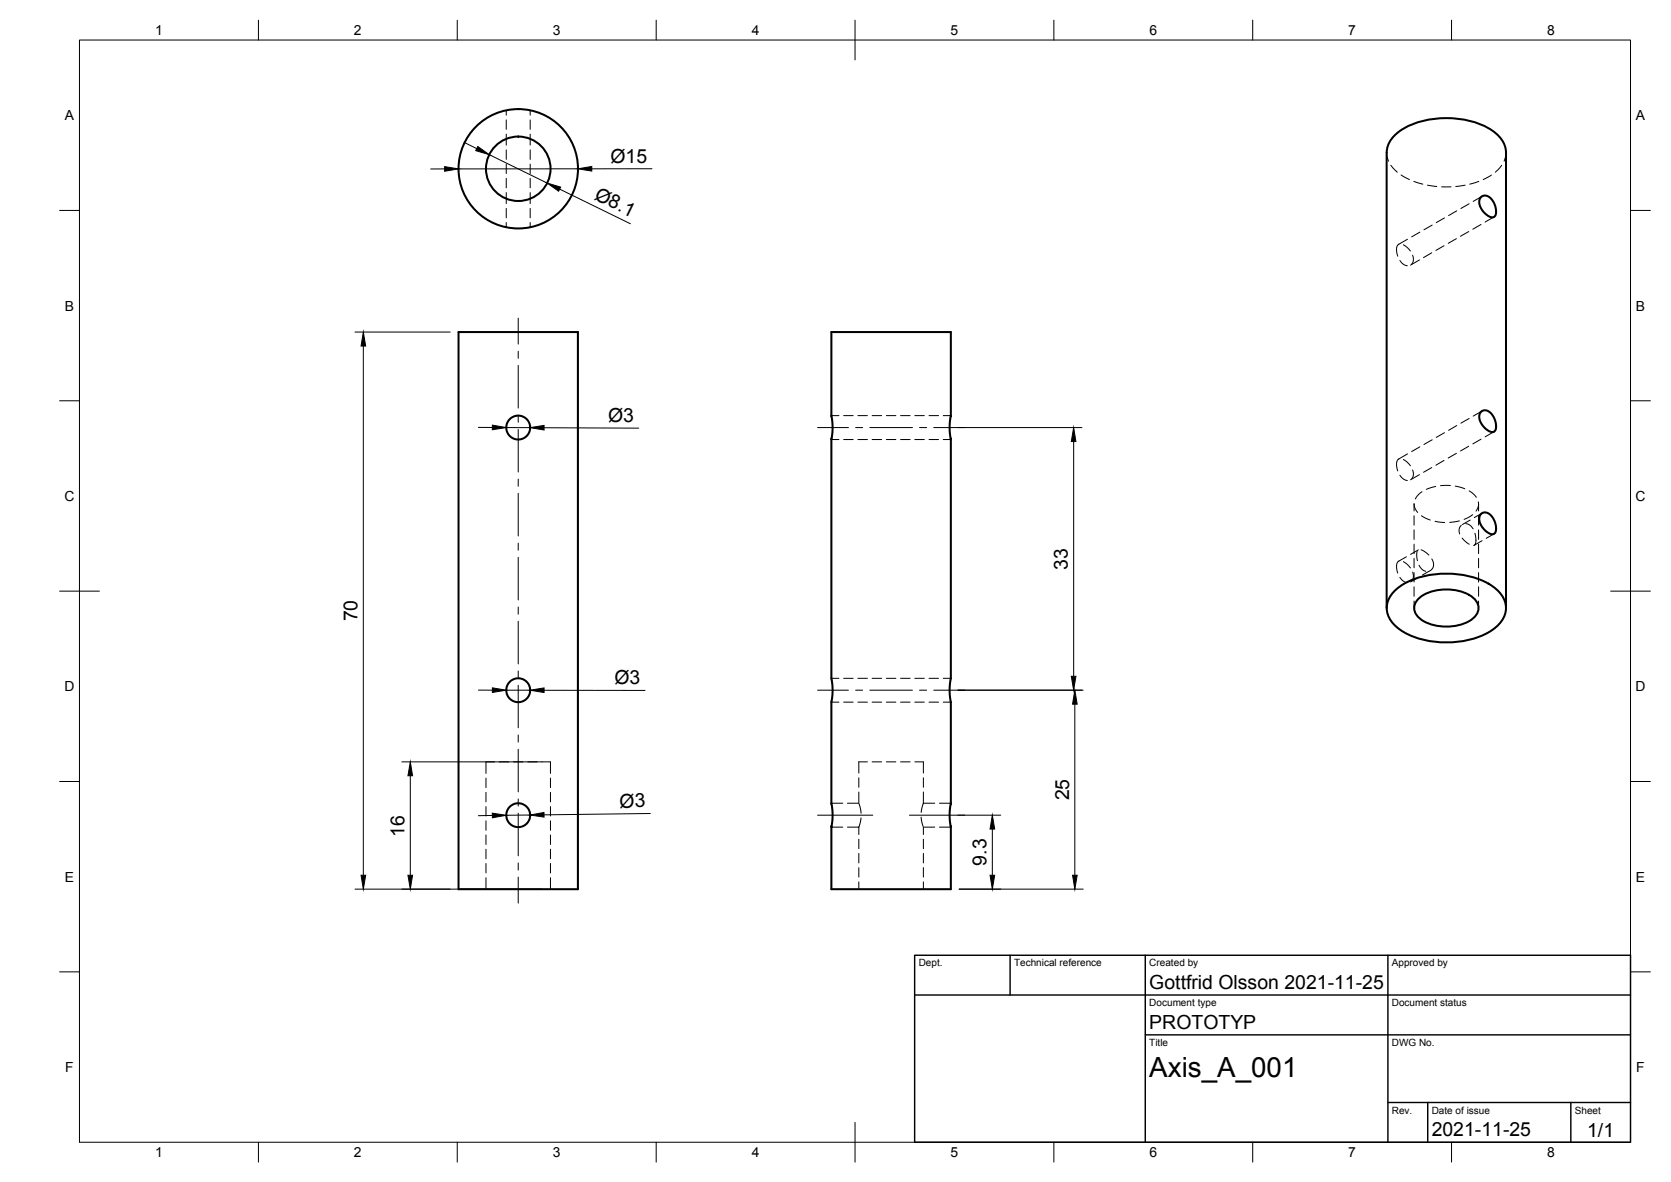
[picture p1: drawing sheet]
<svg xmlns="http://www.w3.org/2000/svg" width="420mm" height="297mm" viewBox="0 0 420 297" stroke-linecap="round" stroke-linejoin="round" font-family="sans-serif">
<!-- layer: Visible -->
<g fill="none" stroke="#000" stroke-width=".51">
<path d="M372.4 49.6l.6-.4h.9l.8 .5 .7 .9 .5 1.1 .3 1.1-.1 1-.4 .7-.6 .1-.9-.3-1.5-1.5-.8-1.8 .1-.8zM115.3 83.4h30v140.1h-30zM209 83.4h30.1v21.1l-.3 2.9 .3 3v60.1l-.3 2.9 .3 3v25.5l-.3 2.9 .3 3v15.7h-30.1v-15.7l.4-2.9-.4-3v-25.5l.4-2.9-.4-3v-60.1l.4-2.9-.4-3zM372.4 103.5l.6-.4 .9 .1 .6 .3 .7 .8 .7 1.3 .3 1.2-.1 1-.4 .7-.5 .1-.8-.2-1-.8-.7-.8-.5-.9-.3-.9 .1-.8zM372.5 129.1l.8-.3 .8 .1 .8 .6 .6 .8 .7 2.2-.1 .9-.4 .7-.6 .1-.9-.3-.9-.7-.9-1.1-.4-1.1-.1-.8zM348.7 152.8v-114.5a7.3 7.3 0 0 1 4.4-6.1 23.1 23.1 0 0 1 22.3 .7 6.9 6.9 0 0 1 3.3 5.4v114.5M350.9 148.2a20.2 20.2 0 0 1 15.1-3.9 17.2 17.2 0 0 1 11.2 4.8 5.6 5.6 0 0 1-.8 8.2 20.2 20.2 0 0 1-15 4 17.2 17.2 0 0 1-11.3-4.8 5.6 5.6 0 0 1 .8-8.3zM356.4 150.7a11.4 11.4 0 0 1 11.1-2 5.3 5.3 0 0 1 4.3 4.1 4.5 4.5 0 0 1-3.3 3.8 12.4 12.4 0 0 1-11.4-1.1 3.1 3.1 0 0 1-.7-4.8z"/>
<circle cx="130.3" cy="42.4" r="15"/>
<circle cx="130.3" cy="42.4" r="8.1"/>
<circle cx="130.3" cy="107.5" r="3"/>
<circle cx="130.3" cy="173.5" r="3"/>
<circle cx="130.3" cy="204.9" r="3"/>
</g>
<!-- layer: Hidden -->
<g fill="none" stroke="#000" stroke-width=".25">
<path d="M127.3 27.7v1.2M127.3 30.1v2.4M127.3 33.7v2.8M127.3 37.7v2.4M133.3 27.7v1.2M133.3 30.1v2.4M133.3 33.7v2.8M133.3 37.7v2.4M348.7 38.3l.4 2.2M378.7 38.3l-.5 2.2M127.3 41.2v2.4M127.3 44.8v2.4"/>
<path d="M127.3 48.4v2.8M127.3 52.4v2.3M127.3 55.9v1.2M133.3 41.2v2.4M133.3 44.8v2.4M133.3 48.4v2.8M133.3 52.4v2.3M133.3 55.9v1.2M349.7 41.5l1.6 1.8M352.3 44l2.1 1.1M355.5 45.6l2.3 .7M357 58.3l-2.1 1.2"/>
<path d="M358.9 46.5l2.4 .4M360.1 56.6l-2.1 1.1M362.5 47h2.3M363.2 54.8l-2.1 1.2M366.2 60l-2.1 1.2M366.3 53l-2.1 1.2M368.4 46.5l-2.4 .4M369.3 58.2l-2.1 1.2M369.4 51.2l-2.1 1.2M371.8 45.6l-2.3 .7M372.4 56.4l-2.1 1.2M372.7 49.3l-2.3 1.3"/>
<path d="M375 44l-2.1 1.1M375.7 54.5l-2.3 1.3M377.6 41.5l-1.6 1.8M351.7 61.4l-.4 .4-.1 .6 .3 2M352 65.5l.8 .9 1.1 .4M352.9 61.5l.9 .7 .8 .9M353.9 60.1l-2.2 1.3M355.2 64.1l.2 1.3-.5 1M356.9 65.3l-2.2 1.3M360 63.5l-2.1 1.2M363.1 61.8l-2.1 1.1M209 104.4h1.9"/>
<path d="M209 110.5h1.9M212.1 104.4h2.4M212.1 110.5h2.4M215.7 104.4h2.4M215.7 110.5h2.4M219.3 104.4h2.4M219.3 110.5h2.4M222.9 104.4h2.4M222.9 110.5h2.4M226.4 104.4h2.4M226.4 110.5h2.4M230 104.4h2.4"/>
<path d="M230 110.5h2.4M233.6 104.4h2.4M233.6 110.5h2.4M237.2 104.4h1.9M237.2 110.5h1.9M351.7 115.3l-.3 .4-.2 .7 .3 1.9M352 119.4l1 1.1 .9 .2M352.9 115.5l.8 .5 .9 1.1M353.9 114.1l-2.2 1.3M355.2 118.1l.2 1.3-.5 .9M356.9 119.3l-2.2 1.3M357 112.3l-2.1 1.2"/>
<path d="M360 117.5l-2.1 1.2M360.1 110.5l-2.1 1.2M363.1 115.7l-2.1 1.2M363.2 108.7l-2.1 1.2M366.2 113.9l-2.1 1.2M366.3 106.9l-2.1 1.2M369.3 112.1l-2.1 1.2M369.4 105.2l-2.1 1.1M372.4 110.4l-2.1 1.2M372.7 103.3l-2.3 1.3M375.7 108.5l-2.3 1.3M353.6 139.9l-1.9 1.1"/>
<path d="M355.6 126.6l.1 .9 .8 1.3M355.6 126.6v1.8M355.6 129.6v2.4M355.6 133.2v2.4M355.6 136.7v2.4M356.3 138.6l-.1 1 .2 1.3M356.6 138.2l-1.9 1.1M357.3 138.2l2 1.3M357.4 129.6l2.2 1.1M357.5 123.6l-.8 .7-.8 1.1M360.8 131l2.5 .3M361 122.2l-2.4 .8"/>
<path d="M364.7 122l-2.5 .1M365.9 122.2l2.4 .6M366.9 130.9l-2.4 .4M367.4 132l-.5 1 .1 1.2M367.6 135.2l1.8 1.6M368.5 131.6l1 .3 .9 1M369.4 123.3l1 .8 .8 .9M369.7 130.7l-2 1.1M370.3 129.3l-2.2 1.2M370.8 134l.3 2.2-.2 .6-.4 .3M371.7 126.1v1.1l-.6 1.2M371.8 126.6v1.8"/>
<path d="M371.8 129.6v2.4M371.8 133.2v2.4M371.8 136.7v2.4M372.7 129l-2 1.1M372.7 135.9l-2 1.1M375.7 134.2l-2 1.1M351.7 141l-.3 .3-.2 .7 .3 2M352 145.1l.8 .9 1.1 .4M352.9 141.1l1 .8 .7 .8M355.2 143.8l.2 1.2-.5 1M355.6 140.3v2.4M355.6 143.9v2.4"/>
<path d="M355.6 147.5v2.3M355.6 151v1.8M356.6 145.1l-1.9 1.1M356.8 142l.7 1 1 .6M359.6 143.4l-1.9 1.1M360 140.4l.4 .9v.9l-.2 .6-.5 .6M371.8 140.3v2.4M371.8 143.9v2.4M371.8 147.5v2.3M371.8 151v1.8M209 170.5h1.9M209 176.5h1.9"/>
<path d="M212.1 170.5h2.4M212.1 176.5h2.4M215.7 170.5h2.4M215.7 176.5h2.4M219.3 170.5h2.4M219.3 176.5h2.4M222.9 170.5h2.4M222.9 176.5h2.4M226.4 170.5h2.4M226.4 176.5h2.4M230 170.5h2.4M230 176.5h2.4"/>
<path d="M233.6 170.5h2.4M233.6 176.5h2.4M237.2 170.5h1.9M237.2 176.5h1.9M122.2 195.5v2.4M122.2 199.1v2.4M124.4 191.5h-2.2v2.9M125.5 191.5h2.4M129.1 191.5h2.4M132.7 191.5h2.4M136.2 191.5h2.2v2.9M138.4 195.5v2.4"/>
<path d="M138.4 199.1v2.4M215.9 199v2.9h-2.8M215.9 195.5v2.4M218.1 191.5h-2.2v2.8M219.3 191.5h2.4M222.9 191.5h2.4M226.4 191.5h2.4M230 191.5h2.2v2.8M232.2 195.5v2.4M232.2 199v2.9M122.2 202.7v2.4M122.2 206.3v2.3"/>
<path d="M122.2 209.8v2.4M122.2 213.4v2.4M122.2 217v2.4M138.4 202.7v2.4M138.4 206.3v2.3M138.4 209.8v2.4M138.4 213.4v2.4M138.4 217v2.4M209 201.9h2.9M209 207.9h2.9M213.1 207.9h2.8M215.9 207.9v1.8"/>
<path d="M215.9 210.9v2.4M215.9 214.5v2.4M215.9 218v2.4M216 202l.5 2.4M216.5 205.6l-.6 2.3M231.6 205.3l.5 2.4M232.2 201.9l-.6 2.3M232.2 201.9h2.8M232.2 210.9v2.4M232.2 214.5v2.4M232.2 218v2.4M235 207.9h-2.8v1.8"/>
<path d="M236.2 201.9h2.9M236.2 207.9h2.9M122.2 220.6v2.9M138.4 220.6v2.9M215.9 221.6v1.9M232.2 221.6v1.9"/>
</g>
<!-- layer: Border -->
<g fill="none" stroke="#000" stroke-width=".25">
<path d="M20 10.1h390v276.9h-390zM65 5.1v5M115 5.1v5M165 5.1v5M215 5.1v10M265 5.1v5M315 5.1v5M365 5.1v5M15 52.9h5M410 52.9h5M15 100.7h5M410 100.7h5"/>
<path d="M15 148.6h10M405 148.6h10M15 196.4h5M410 196.4h5M15 244.2h5M410 244.2h5M65 287v5M115 287v5M165 287v5M215 282.1v9.9M265 287v5M315 287v5"/>
<path d="M365 287v5"/>
</g>
<!-- layer: TitleBlock -->
<path d="M230 240.1h180v46.9h-180zM230 250h180M254 240.1v9.9M288 240.1v46.9M349 240.1v46.9M288 260.1h122M349 277.1h61M359 277.1v9.9M395 277.1v9.9" fill="none" stroke="#000" stroke-width=".36"/>
<!-- layer: Dimensions -->
<g fill="none" stroke="#000" stroke-width=".25">
<path d="M116.7 35.8l3.2 1.5M123 38.9l14.6 7.1M111.8 42.4l-3.5 .1M140.7 47.5l17.8 8.7M145.3 42.4h-30M163.9 42.4h-15.1M89.3 83.4h23.9M91.4 87v132.9M120.3 107.4h3.5M127.3 107.4l6 .1M136.8 107.5l23.8 .1M240.9 107.4h31.2"/>
<path d="M270 111v59M120.3 173.4h3.5M127.3 173.4h6M136.8 173.5h25.4M240.9 173.4h31.5M270.3 177v42.9M101 191.5h35.3M103.2 195v24.9M123.8 204.9l-3.5 .1M133.3 204.8l-6 .1M163.5 204.4l-26.7 .4M240.9 204.9h10.7"/>
<path d="M249.5 208.4v11.5M89.3 223.4h47M241.2 223.4h31.2"/>
</g>
<g fill="#000" stroke="#000" stroke-width=".25">
<path d="M120.1 36.8l2.9 2.1-3.4-1zM111.8 41.9l3.5 .5-3.5 .6zM137.6 46l3.4 1-.5 1.1zM145.3 42.4l3.5-.6v1.2zM91.4 83.4l.5 3.6h-1.1zM123.8 106.8l3.5 .6-3.5 .6zM133.3 107.5l3.5-.6v1.2zM270 107.4l.5 3.6h-1.1zM123.8 172.9l3.5 .5-3.5 .6zM133.3 173.4l3.5-.5v1.1zM269.4 170h1.1l-.5 3.4zM270.3 173.4l.5 3.6h-1.1z"/>
<path d="M103.2 191.5l.5 3.5h-1.1zM90.8 219.9h1.1l-.5 3.5zM102.6 219.9h1.1l-.5 3.5zM123.8 204.4l3.5 .5-3.5 .6zM133.3 204.8l3.5-.6v1.1zM248.9 219.9h1.2l-.6 3.5zM249.5 204.9l.6 3.5h-1.2zM269.7 219.9h1.1l-.5 3.5z"/>
</g>
<!-- layer: Center Lines -->
<g fill="none" stroke="#000" stroke-width=".25">
<path d="M130.3 80v6.5M130.3 88.3v1.8M130.3 91.8v10.8M130.3 104.3v1.8M130.3 107.9v10.7M205.6 107.4h7.7M215.1 107.4h1.8M218.7 107.4h10.7M231.2 107.4h1.8M234.8 107.4h7.8M130.3 120.4v1.8M130.3 124v10.7"/>
<path d="M130.3 136.5v1.8M130.3 140.1v10.7M130.3 152.6v1.8M130.3 156.1v10.7M130.3 168.6v1.8M130.3 172.2v10.7M205.6 173.4h7.7M215.1 173.4h1.8M218.7 173.4h10.7M231.2 173.4h1.8M234.8 173.4h7.8M130.3 184.7v1.8"/>
<path d="M130.3 188.3v10.7M130.3 200.8v1.8M130.3 204.4v10.7M130.3 216.9v1.7M205.6 204.9h13.9M228.7 204.9h13.9M130.3 220.4v6.6"/>
</g>
<text font-size="7" x="289" y="270.6">Axis_A_001</text>
<g font-size="4.9">
<text x="153.5" y="40.9">Ø15</text>
<text x="149.2" y="50" transform="rotate(26 149.2 50)">Ø8.1</text>
<text x="152.9" y="106">Ø3</text>
<text x="268.5" y="143.2" transform="rotate(-90 268.5 143.2)">33</text>
<text x="89.9" y="156.2" transform="rotate(-90 89.9 156.2)">70</text>
<text x="154.5" y="172">Ø3</text>
<text x="155.8" y="203" transform="rotate(-1 155.8 203)">Ø3</text>
<text x="268.8" y="201.1" transform="rotate(-90 268.8 201.1)">25</text>
<text x="101.7" y="210.3" transform="rotate(-90 101.7 210.3)">16</text>
<text x="248.1" y="217.5" transform="rotate(-90 248.1 217.5)">9.3</text>
<text x="289" y="248.5">Gottfrid Olsson 2021-11-25</text>
<text x="289" y="258.6">PROTOTYP</text>
<text x="360" y="285.5">2021-11-25</text>
<text x="399.1" y="285.7">1/1</text>
</g>
<g font-size="3.5">
<text x="39" y="8.8">1</text>
<text x="89" y="8.8">2</text>
<text x="139" y="8.8">3</text>
<text x="189" y="8.8">4</text>
<text x="239" y="8.8">5</text>
<text x="289" y="8.8">6</text>
<text x="339" y="8.8">7</text>
<text x="389" y="8.8">8</text>
<text x="16.3" y="30.2">A</text>
<text x="411.3" y="30.2">A</text>
<text x="16.3" y="78">B</text>
<text x="411.3" y="78">B</text>
<text x="16.2" y="125.9">C</text>
<text x="411.2" y="125.9">C</text>
<text x="16.2" y="173.7">D</text>
<text x="411.2" y="173.7">D</text>
<text x="16.3" y="221.6">E</text>
<text x="411.3" y="221.6">E</text>
<text x="16.4" y="269.4">F</text>
<text x="411.4" y="269.4">F</text>
<text x="39" y="290.8">1</text>
<text x="89" y="290.8">2</text>
<text x="139" y="290.8">3</text>
<text x="189" y="290.8">4</text>
<text x="239" y="290.8">5</text>
<text x="289" y="290.8">6</text>
<text x="339" y="290.8">7</text>
<text x="389" y="290.8">8</text>
</g>
<g font-size="2.5">
<text x="231" y="242.9">Dept.</text>
<text x="255" y="242.9">Technical reference</text>
<text x="289" y="242.9">Created by</text>
<text x="350" y="242.9">Approved by</text>
<text x="289" y="252.8">Document type</text>
<text x="350" y="252.8">Document status</text>
<text x="289" y="262.9">Title</text>
<text x="350" y="262.9">DWG No.</text>
<text x="350" y="279.9">Rev.</text>
<text x="360" y="279.9">Date of issue</text>
<text x="396" y="279.9">Sheet</text>
</g>
</svg>
